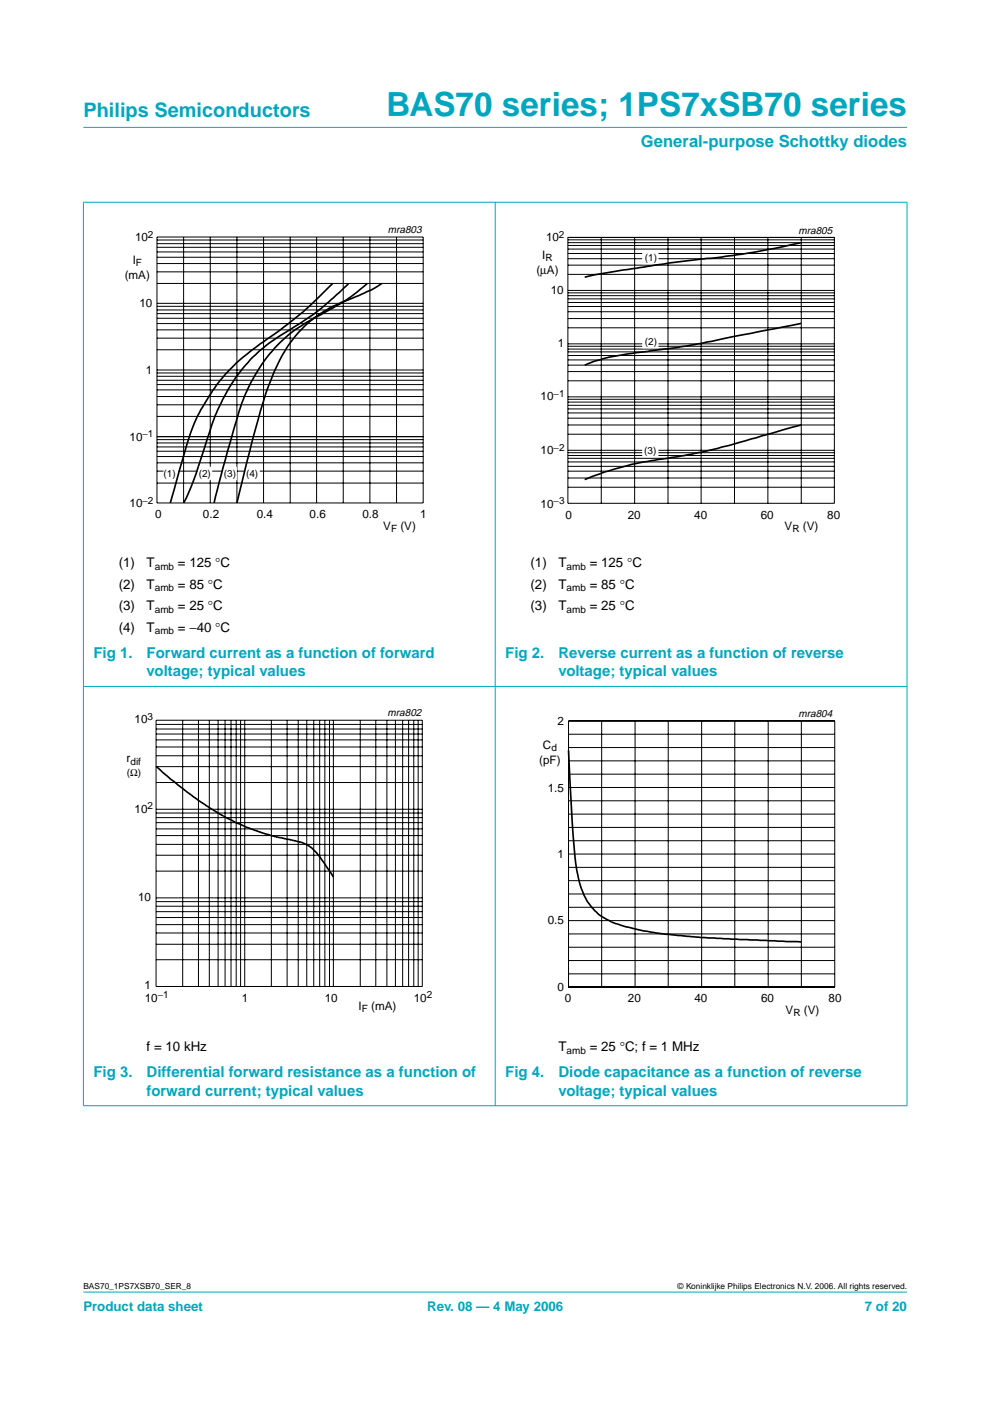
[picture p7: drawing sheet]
<svg xmlns="http://www.w3.org/2000/svg" width="210mm" height="297mm" viewBox="0 0 210 297" stroke-linecap="round" stroke-linejoin="round" font-family="sans-serif">
<g fill="#00a6bd" stroke="#00a6bd" stroke-width=".21">
<path d="M17.7 273.9h174.6z"/>
<path d="M17.7 27h174.6z"/>
<path d="M17.7 42.9v191.5z"/>
<path d="M105 42.8v191.7z"/>
<path d="M192.3 42.9v191.5z"/>
<path d="M17.6 42.9h174.8z"/>
<path d="M17.6 145.5h174.8z"/>
<path d="M17.6 234.4h174.8z"/>
</g>
<g fill="none" stroke="#000" stroke-width=".21">
<path d="M33.3 50.2h56.4v56.4h-56.4zM33.3 57.6h56.4M33.3 55.9h56.4M33.3 54.5h56.4M33.3 53.4h56.4M33.3 52.4h56.4M33.3 51.7h56.4M33.3 50.9h56.4M38.9 50.2v56.4M44.6 50.2v56.4M50.2 50.2v56.4M55.9 50.2v56.4"/>
<path d="M61.5 50.2v56.4M67.1 50.2v56.4M72.8 50.2v56.4M78.4 50.2v56.4M84.1 50.2v56.4M120.4 50.3h56.5v56.4h-56.5zM120.4 58.2h56.5M120.4 56.2h56.5M120.4 54.9h56.5M120.4 53.7h56.5M120.4 52.8h56.5M120.4 52h56.5"/>
<path d="M120.4 51.4h56.5M120.4 50.9h56.5M127.5 50.3v56.4M134.6 50.3v56.4M141.6 50.3v56.4M148.7 50.3v56.4M155.7 50.3v56.4M162.8 50.3v56.4M169.9 50.3v56.4M33.3 79.8h56.4M33.3 79.1h56.4M33.3 78.4h56.4"/>
<path d="M33.3 74.2h56.4M33.3 71.7h56.4M33.3 69.9h56.4M33.3 68.6h56.4M33.3 67.5h56.4M33.3 66.5h56.4M33.3 65.7h56.4M33.3 64.9h56.4M33.3 64.3h56.4M33.3 60.1h56.4M120.4 78.8h56.5M120.4 77.4h56.5"/>
<path d="M120.4 76.3h56.5M120.4 75.4h56.5M120.4 74.6h56.5M120.4 74h56.5M120.4 73.4h56.5M120.4 72.9h56.5M120.4 69.5h56.5M120.4 67.5h56.5M120.4 66.1h56.5M120.4 65h56.5M120.4 64.1h56.5M120.4 63.4h56.5"/>
<path d="M120.4 62.7h56.5M120.4 62.1h56.5M120.4 61.6h56.5M33.3 99.9h56.4M33.3 98.1h56.4M33.3 96.8h56.4M33.3 95.7h56.4M33.3 94.8h56.4M33.3 93.9h56.4M33.3 93.2h56.4M33.3 92.6h56.4M33.3 88.3h56.4"/>
<path d="M33.3 85.8h56.4M33.3 84.1h56.4M33.3 82.7h56.4M33.3 81.5h56.4M33.3 80.6h56.4M120.4 99.9h56.5M120.4 98.9h56.5M120.4 97.9h56.5M120.4 97.2h56.5M120.4 96.6h56.5M120.4 96h56.5M120.4 95.5h56.5"/>
<path d="M120.4 92.1h56.5M120.4 90.1h56.5M120.4 88.7h56.5M120.4 87.6h56.5M120.4 86.7h56.5M120.4 85.9h56.5M120.4 85.3h56.5M120.4 84.7h56.5M120.4 84.1h56.5M120.4 80.7h56.5M33.3 102.4h56.4M120.4 103.3h56.5"/>
<path d="M120.4 101.3h56.5M33.1 152.7h56.4v56.5h-56.4zM33.1 158.4h56.4M33.1 156.9h56.4M33.1 155.6h56.4M33.1 154.6h56.4M33.1 153.6h56.4M38.7 152.7v56.5M42.1 152.7v56.5M44.4 152.7v56.5M46.2 152.7v56.5M47.7 152.7v56.5"/>
<path d="M49 152.7v56.5M50.1 152.7v56.5M51 152.7v56.5M51.9 152.7v56.5M57.5 152.7v56.5M60.9 152.7v56.5M63.2 152.7v56.5M65 152.7v56.5M66.5 152.7v56.5M67.8 152.7v56.5M68.9 152.7v56.5M69.9 152.7v56.5"/>
<path d="M70.7 152.7v56.5M76.4 152.7v56.5M79.7 152.7v56.5M82 152.7v56.5M83.8 152.7v56.5M85.4 152.7v56.5M86.6 152.7v56.5M87.7 152.7v56.5M88.7 152.7v56.5M120.5 152.9h56.5v56.4h-56.5zM120.5 158.5h56.5M120.5 155.7h56.5"/>
<path d="M127.6 152.9v56.4M134.7 152.9v56.4M141.7 152.9v56.4M148.8 152.9v56.4M155.8 152.9v56.4M162.9 152.9v56.4M169.9 152.9v56.4M33.1 179h56.4M33.1 177.2h56.4M33.1 175.7h56.4M33.1 174.4h56.4M33.1 173.4h56.4"/>
<path d="M33.1 172.4h56.4M33.1 171.6h56.4M33.1 165.9h56.4M33.1 162.5h56.4M33.1 160.2h56.4M120.5 178.3h56.5M120.5 175.4h56.5M120.5 172.6h56.5M120.5 169.8h56.5M120.5 167h56.5M120.5 164.1h56.5M120.5 161.3h56.5"/>
<path d="M33.1 197.8h56.4M33.1 196h56.4M33.1 194.5h56.4M33.1 193.3h56.4M33.1 192.1h56.4M33.1 191.2h56.4M33.1 190.4h56.4M33.1 184.7h56.4M33.1 181.3h56.4M120.5 198h56.5M120.5 195.2h56.5M120.5 192.4h56.5"/>
<path d="M120.5 189.5h56.5M120.5 186.7h56.5M120.5 183.9h56.5M120.5 181.1h56.5M33.1 203.5h56.4M33.1 200.2h56.4M120.5 206.5h56.5M120.5 203.7h56.5M120.5 200.8h56.5"/>
</g>
<path d="M20.6 47.4h81.8v66.3h-81.8zM107.7 47.4h81.8v66.3h-81.8zM20.4 149.9h81.8v66.3h-81.8zM107.8 150h81.9v66.4h-81.9z" fill="none" stroke="#fff" stroke-width=".21"/>
<g fill="#fff" stroke="#fff" stroke-width=".21">
<path d="M34.8 99h2.9v2.7h-2.9z"/>
<path d="M41.9 99h3v2.7h-3z"/>
<path d="M47.2 99h2.9v2.7h-2.9z"/>
<path d="M52 99h3v2.7h-3z"/>
<path d="M136.3 53.3h3.2v2.6h-3.2z"/>
<path d="M136.3 71.1h3.2v2.7h-3.2z"/>
<path d="M136.3 94.2h3.2v2.6h-3.2z"/>
</g>
<g fill="none" stroke="#000" stroke-width=".35">
<path d="M169.9 51.4a239.1 239.1 0 0 1-28.3 4.4l-15.5 2.5-2.1 .5M66.7 67.3a33.2 33.2 0 0 0-16.5 21.6l-2.9 10.2-1.9 7.5M66.7 67.3a27 27 0 0 0-9.1 13 131.4 131.4 0 0 0-5.3 17.6l-2.1 8.7M70.5 60.1a94.9 94.9 0 0 1-16.3 13.6 37.1 37.1 0 0 0-9.2 9.3 41.2 41.2 0 0 0-6.3 14.4l-2.6 9.2M72.9 63.9l-.5 .2a27.6 27.6 0 0 0-5.7 3.2M72.9 63.9l-6.2 3.4M73.9 60.1l-2.4 2.2a53.1 53.1 0 0 1-11.7 8.6l-2.8 1.9a36.9 36.9 0 0 0-5.5 5.3 39.2 39.2 0 0 0-4.3 6.5l-.2 .7a56.3 56.3 0 0 0-3.9 10.6l-2.1 6-2.1 4.7M77.9 60.1l-2.7 2.2-2.3 1.6M81 60.1l-2.5 1.5-5.6 2.3M169.9 68.6l-21.2 4.2-5 .9-7.2 .9a47.8 47.8 0 0 0-11.5 2.4l-1 .4M169.9 90.1l-2.1 .5a235.1 235.1 0 0 1-22 5.8l-9.3 1.5a65.4 65.4 0 0 0-11.5 3.4l-1 .4M120.5 159.1l.8 14.8 .6 7.6a22.1 22.1 0 0 0 2.5 9.3l1.7 2.2a12.5 12.5 0 0 0 3.7 2.5l3.1 1.1 3.8 .8 4.5 .7 8.8 .8 19.9 .8"/>
<path d="M33.1 162.5l3.1 2.7 4.8 3.7 2.8 2 4.1 2.5 4.5 2.1 3.3 1.1 2.4 .7 4.3 .9a7.9 7.9 0 0 1 5.8 4l2.5 3.7"/>
</g>
<text font-size="7.1" fill="#00a6bd" x="81.9" y="24.7">BAS70 series; 1PS7xSB70 series</text>
<text font-size="4.2" fill="#00a6bd" x="17.7" y="24.9">Philips Semiconductors</text>
<text font-size="3.5" fill="#00a6bd" x="135.9" y="31.1">General-purpose Schottky diodes</text>
<g font-size="3.2" fill="#00a6bd">
<text x="19.8" y="139.5">Fig 1.</text>
<text x="31.1" y="143.4">voltage; typical values</text>
<text x="31.1" y="139.5">Forward current as a function of forward</text>
<text x="107.1" y="139.5">Fig 2.</text>
<text x="118.4" y="143.4">voltage; typical values</text>
<text x="118.4" y="139.5">Reverse current as a function of reverse</text>
<text x="19.8" y="228.4">Fig 3.</text>
<text x="31.1" y="232.3">forward current; typical values</text>
<text x="31.1" y="228.4">Differential forward resistance as a function of</text>
<text x="107.1" y="228.4">Fig 4.</text>
<text x="118.4" y="232.3">voltage; typical values</text>
<text x="118.4" y="228.4">Diode capacitance as a function of reverse</text>
</g>
<g font-size="2.8">
<text x="25.2" y="120.3">(1)</text>
<text x="25.2" y="124.8">(2)</text>
<text x="31.1" y="120.3">T</text>
<text x="31.1" y="124.8">T</text>
<text x="37.7" y="120.3">= 125 °C</text>
<text x="37.7" y="124.8">= 85 °C</text>
<text x="112.5" y="120.3">(1)</text>
<text x="112.5" y="124.8">(2)</text>
<text x="118.4" y="120.3">T</text>
<text x="118.4" y="124.8">T</text>
<text x="125" y="120.3">= 125 °C</text>
<text x="125" y="124.8">= 85 °C</text>
<text x="25.2" y="129.4">(3)</text>
<text x="31.1" y="129.4">T</text>
<text x="37.7" y="129.4">= 25 °C</text>
<text x="112.5" y="129.4">(3)</text>
<text x="118.4" y="129.4">T</text>
<text x="125" y="129.4">= 25 °C</text>
<text x="25.2" y="134">(4)</text>
<text x="31.1" y="134">T</text>
<text x="37.7" y="134">= −40 °C</text>
<text x="31.1" y="222.9">f = 10 kHz</text>
<text x="118.4" y="222.9">T</text>
<text x="125" y="222.9">= 25 °C; f = 1 MHz</text>
</g>
<g font-size="2.8" fill="#00a6bd">
<text x="17.7" y="278">Product data sheet</text>
<text x="90.6" y="278">Rev. 08 — 4 May 2006</text>
<text x="183.4" y="278">7 of 20</text>
</g>
<g font-size="2.5">
<text x="28.6" y="51.2">10</text>
<text x="115.8" y="51.2">10</text>
<text x="26.4" y="59.1">(mA)</text>
<text x="28.1" y="55.9">I</text>
<text x="113.7" y="58.1">(µA)</text>
<text x="115" y="54.9">I</text>
<text x="29.6" y="65.2">10</text>
<text x="116.8" y="62.4">10</text>
<text x="118.3" y="73.7">1</text>
<text x="30.9" y="79.3">1</text>
<text x="114.6" y="84.9">10</text>
<text x="27.5" y="93.4">10</text>
<text x="114.6" y="96.3">10</text>
<text x="27.5" y="107.5">10</text>
<text x="114.6" y="107.7">10</text>
<text x="32.9" y="109.8">0</text>
<text x="43" y="109.8">0.2</text>
<text x="54.4" y="109.8">0.4</text>
<text x="65.6" y="109.8">0.6</text>
<text x="76.9" y="109.8">0.8</text>
<text x="81.3" y="112.4">V</text>
<text x="84.9" y="112.4">(V)</text>
<text x="89.1" y="109.8">1</text>
<text x="119.9" y="110">0</text>
<text x="133.1" y="110">20</text>
<text x="147.2" y="110">40</text>
<text x="161.3" y="110">60</text>
<text x="166.4" y="112.3">V</text>
<text x="170.2" y="112.3">(V)</text>
<text x="175.4" y="110">80</text>
<text x="28.5" y="153.4">10</text>
<text x="118.2" y="153.8">2</text>
<text x="26.9" y="161.7">r</text>
<text x="114.3" y="161.9">(pF)</text>
<text x="115.1" y="158.7">C</text>
<text x="116.2" y="167.9">1.5</text>
<text x="28.5" y="172.3">10</text>
<text x="118.2" y="182">1</text>
<text x="29.3" y="191">10</text>
<text x="116.2" y="195.9">0.5</text>
<text x="30.7" y="209.6">1</text>
<text x="30.7" y="212.4">10</text>
<text x="51.3" y="212.4">1</text>
<text x="68.8" y="212.4">10</text>
<text x="76" y="214.1">I</text>
<text x="78.7" y="214.1">(mA)</text>
<text x="87.7" y="212.4">10</text>
<text x="118.2" y="210">0</text>
<text x="119.7" y="212.5">0</text>
<text x="133.1" y="212.5">20</text>
<text x="147.3" y="212.5">40</text>
<text x="161.4" y="212.5">60</text>
<text x="166.6" y="214.9">V</text>
<text x="170.4" y="214.9">(V)</text>
<text x="175.7" y="212.5">80</text>
</g>
<g font-size="2.2">
<text x="82.2" y="49.5">mra803</text>
<text x="169.3" y="49.6">mra805</text>
<text x="82.2" y="151.9">mra802</text>
<text x="169.3" y="152.1">mra804</text>
</g>
<g font-size="2.1">
<text x="31.4" y="50.4">2</text>
<text x="118.5" y="50.5">2</text>
<text x="28.8" y="56.4">F</text>
<text x="115.7" y="55.4">R</text>
<text x="136.7" y="55.3">(1)</text>
<text x="136.7" y="73.1">(2)</text>
<text x="117.4" y="84.1">−1</text>
<text x="30.2" y="92.7">−1</text>
<text x="117.4" y="95.5">−2</text>
<text x="34.7" y="101">(1)</text>
<text x="42.1" y="101">(2)</text>
<text x="47.5" y="101">(3)</text>
<text x="52.2" y="101">(4)</text>
<text x="136.6" y="96.3">(3)</text>
<text x="30.2" y="106.8">−2</text>
<text x="117.4" y="106.9">−3</text>
<text x="82.9" y="112.9">F</text>
<text x="168" y="112.8">R</text>
<text x="32.8" y="120.8">amb</text>
<text x="32.8" y="125.4">amb</text>
<text x="120.1" y="120.8">amb</text>
<text x="120.1" y="125.4">amb</text>
<text x="32.8" y="129.9">amb</text>
<text x="120.1" y="129.9">amb</text>
<text x="32.8" y="134.5">amb</text>
<text x="31.3" y="152.6">3</text>
<text x="116.9" y="159.2">d</text>
<text x="26.9" y="164.6">(Ω)</text>
<text x="27.7" y="162.1">dif</text>
<text x="31.3" y="171.6">2</text>
<text x="33.4" y="211.7">−1</text>
<text x="76.7" y="214.5">F</text>
<text x="90.5" y="211.7">2</text>
<text x="168.2" y="215.4">R</text>
<text x="120.1" y="223.4">amb</text>
</g>
<g font-size="1.8">
<text x="17.7" y="273.4">BAS70_1PS7XSB70_SER_8</text>
<text x="143.7" y="273.4">© Koninklijke Philips Electronics N.V. 2006. All rights reserved.</text>
</g>
</svg>
